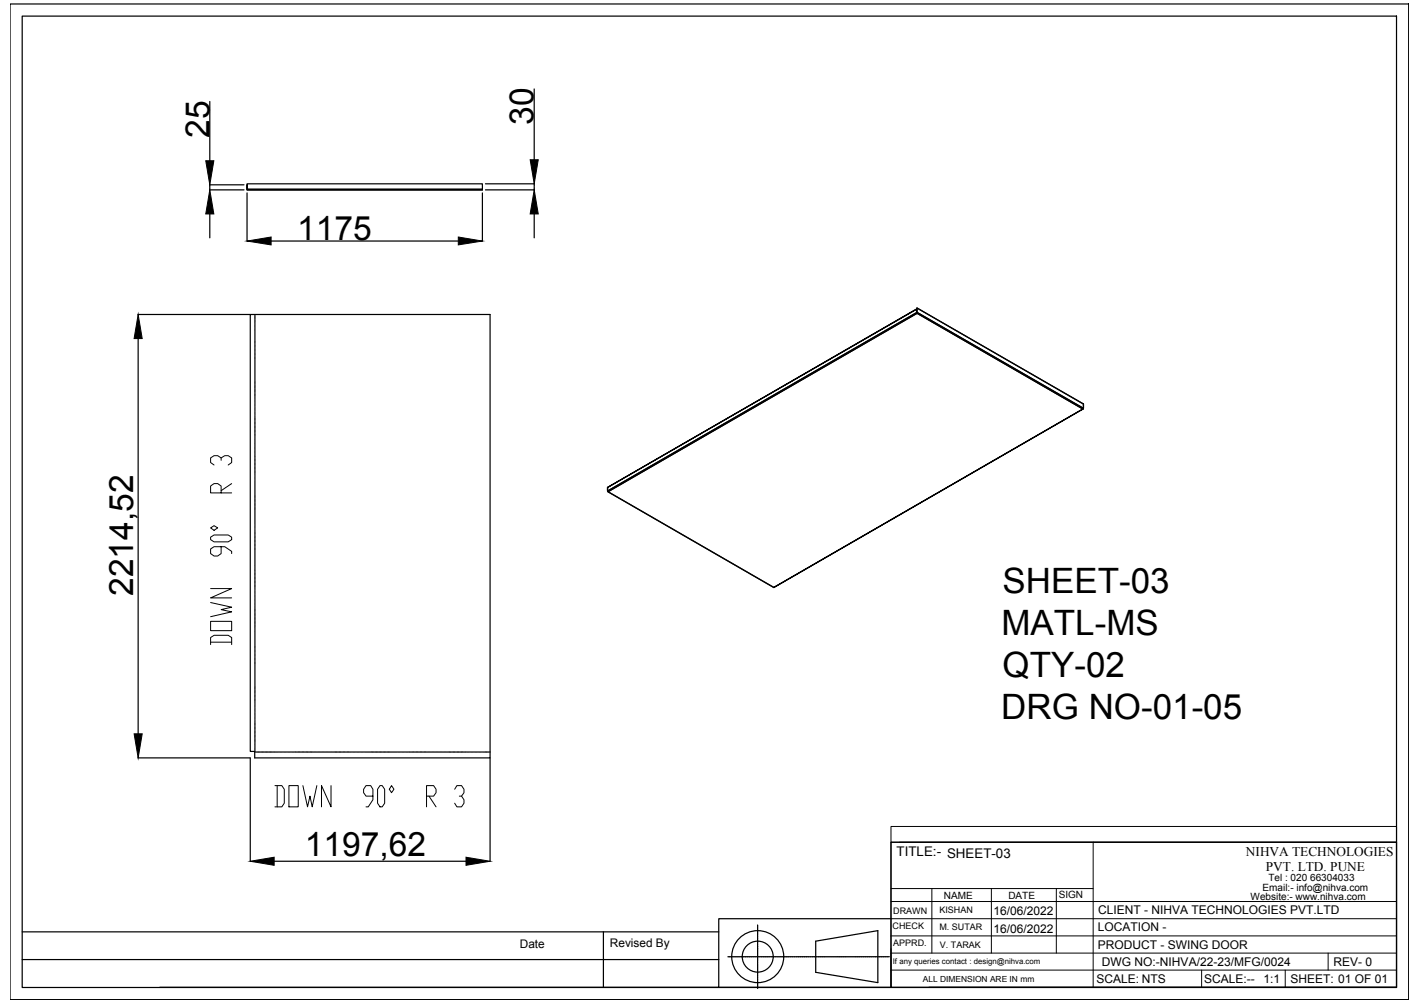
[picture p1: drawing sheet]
<svg xmlns="http://www.w3.org/2000/svg" width="297mm" height="210mm" viewBox="0 0 297 210" stroke-linecap="round" stroke-linejoin="round" font-family="sans-serif">
<!-- layer: 0 -->
<g fill="none" stroke="#000" stroke-width=".25">
<path d="M2.1 .8h292.6v208.4h-292.6zM4.6 3.4h287.5v203.3h-287.5zM111.7 18.6v14.8M43.8 39.7h7.2M43.8 38.7h7.2M43.9 21.2v12.4M43.9 38.7v1M51.7 38.7v.9zM51.7 38.7v-.2h49.2v1.1M51.7 39.6v.1M51.7 39.5l.2 .2M51.7 39.6h49.2v.1"/>
<path d="M51.8 39.5l.1 .2M51.8 39.7h.1M51.8 39.7h49.1zM101.5 39.7h10.3M101.5 38.5h10.3M111.7 38.5v1.2M43.9 44.8v5M51.7 40.4v10.1M56.7 50.4h39.2M100.9 40.4v10.1M111.7 44.8v5M28.9 65.8h23.4"/>
<path d="M28.9 70.9v82.7M52.4 65.8h50.1v92.8h-49.2v-1.3h-.9zM53.3 65.8v.5M53.3 66.4v.1M53.3 66.6v.5M53.3 67.2v.1M53.3 67.5v.5M53.3 68.1v.1M53.3 68.3v.5M53.3 68.9v.1M53.3 69.2v.5M53.3 69.8v.1"/>
<path d="M53.3 70v.5M53.3 70.6v.1M53.3 70.9v.5M53.3 71.5v.1M53.3 71.7v.5M53.3 72.3v.2M53.3 72.5v.6M53.3 73.2v.1M53.3 73.4v.5M53.3 74v.2M53.3 74.2v.6M53.3 74.9v.1"/>
<path d="M53.3 75.1v.5M53.3 75.8h.1M53.3 76v.5M53.3 76.6v.1M53.3 76.8v.5M53.3 77.5h.1M53.3 77.7v.5M53.3 78.3v.1M53.3 78.5v.5M53.3 79.1v.1M53.3 79.4v.5M53.3 80v.1"/>
<path d="M191.8 64.7v.7l-64.7 37.4v-.8M191.8 64.5l34.8 20.1v.9l-34.8-20.2zM191.8 64.5l34.8 20M191.8 65.4l.1 .2M191.8 65.3v.2M53.3 80.2v.6M53.3 80.8v.2M53.3 81.1v.5M53.3 81.7v.1M53.3 81.9v.6M53.3 82.5v.2M53.3 82.7v.6"/>
<path d="M53.3 83.4v.1M53.3 83.6v.5M53.3 84.3v.1M53.3 84.5v.5M53.3 85.1v.1M53.3 85.3v.5M53.3 86h.1M53.3 86.2v.5M53.3 86.8v.1M53.3 87v.6M53.3 87.7v.1M53.3 87.9v.5"/>
<path d="M53.3 88.5v.1M53.3 88.7v.6M53.3 89.4v.1M53.3 89.6v.5M53.3 90.2v.1M53.3 90.4v.6M53.3 91v.2M53.3 91.3v.5M53.3 91.9v.1M53.3 92.1v.6M53.3 92.8v.1M53.3 93v.5"/>
<path d="M53.3 93.6v.1M53.3 93.8v.5M53.3 94.5v.1M53.3 94.7v.5M53.3 95.3v.1M53.3 95.5v.6M53.3 96.2v.1M53.3 96.4v.5M53.3 97v.1M53.3 97.2v.6M53.3 97.9v.1M53.3 98.1v.5"/>
<path d="M53.3 98.7v.1M53.3 98.9v.6M53.3 99.6v.1M53.3 99.8v.5M226.5 85.6l-34.7-20-64.6 37.3 34.7 20-34.7-20M226.6 84.6v1v-.2M53.3 100.4v.1M53.3 100.7v.5M53.3 101.3v.1M53.3 101.5v.5M53.3 102.1v.1M53.3 102.3v.6"/>
<path d="M53.3 103v.1M53.3 103.2v.5M53.3 103.8v.2M53.3 104v.6M53.3 104.7v.1M53.3 104.9v.5M53.3 105.5v.1M53.3 105.7v.6M53.3 106.4v.1M53.3 106.6v.5M53.3 107.3h.1M53.3 107.5v.5"/>
<path d="M53.3 108.1v.1M53.3 108.3v.5M53.3 109h.1M53.3 109.2v.5M53.3 109.8v.1M53.3 110v.5M53.3 110.6v.1M53.3 110.9v.5M53.3 111.5v.1M53.3 111.7v.6M53.3 112.3v.2M53.3 112.6v.5"/>
<path d="M53.3 113.2v.1M53.3 113.4v.5M53.3 114v.2M53.3 114.2v.6M53.3 114.9v.1M53.3 115.1v.5M53.3 115.8v.1M53.3 116v.5M53.3 116.6v.1M53.3 116.8v.5M53.3 117.5h.1M53.3 117.7v.5"/>
<path d="M53.3 118.3v.1M53.3 118.5v.5M53.3 119.2v.1M53.3 119.4v.5M127.1 102l64.7-37.3-64.7 37.3v.8M127.2 102.9l-.1-.2 .1 .2M53.3 120v.1M53.3 120.2v.6M53.3 120.8v.2M53.3 121.1v.5M53.3 121.7v.1M53.3 121.9v.6"/>
<path d="M53.3 122.5v.2M53.3 122.8v.5M53.3 123.4v.1M53.3 123.6v.5M53.3 124.3v.1M53.3 124.5v.5M53.3 125.1v.1M53.3 125.3v.5M53.3 126v.1M53.3 126.2v.5M53.3 126.8v.1M53.3 127v.6"/>
<path d="M53.3 127.7v.1M53.3 127.9v.5M53.3 128.5v.1M53.3 128.7v.6M53.3 129.4v.1M53.3 129.6v.5M53.3 130.2v.1M53.3 130.4v.6M53.3 131v.2M53.3 131.3v.5M53.3 131.9v.1M53.3 132.2v.5"/>
<path d="M53.3 132.8v.1M53.3 133v.5M53.3 133.6v.1M53.3 133.8v.6M53.3 134.5v.1M53.3 134.7v.5M53.3 135.3v.2M53.3 135.5v.6M53.3 136.2v.1M53.3 136.4v.5M53.3 137v.1M53.3 137.2v.6"/>
<path d="M53.3 137.9v.1M53.3 138.1v.5M53.3 138.7v.1M53.3 138.9v.6M53.3 139.6v.1M53.3 139.8v.5M161.9 122.9l64.6-37.3zM28.9 158.6h23.4M52.4 158.6v21.7M53.3 157.4h.6M53.3 140.4v.1M53.3 140.7v.5"/>
<path d="M53.3 141.3v.1M53.3 141.5v.5M53.3 142.1v.1M53.3 142.4v.5M53.3 143v.1M53.3 143.2v.5M53.3 143.8v.2M53.3 144v.6M53.3 144.7v.1M53.3 144.9v.5M53.3 145.5v.2M53.3 145.7v.6"/>
<path d="M53.3 146.4v.1M53.3 146.6v.5M53.3 147.3h.1M53.3 147.5v.5M53.3 148.1v.1M53.3 148.3v.5M53.3 149h.1M53.3 149.2v.5M53.3 149.8v.1M53.3 150v.5M53.3 150.7h.1M53.3 150.9v.5"/>
<path d="M53.3 151.5v.1M53.3 151.7v.6M53.3 152.3v.2M53.3 152.6v.5M53.3 153.2v.1M53.3 153.4v.6M53.3 154v.2M53.3 154.2v.6M53.3 154.9v.1M53.3 155.1v.5M53.3 155.8v.1M53.3 156v.5"/>
<path d="M53.3 156.6v.1M53.3 156.8v.5M54 157.4h.1M54.2 157.4h.6M54.8 157.4h.2M55.1 157.4h.5M55.7 157.4h.1M55.9 157.4h.6M56.5 157.4h.2M56.8 157.4h.5M57.4 157.4h.1M57.6 157.4h.6"/>
<path d="M58.3 157.4h.1M58.5 157.4h.5M59.1 157.4h.1M59.3 157.4h.5M60 157.4h.1M60.2 157.4h.5M60.8 157.4h.1M61 157.4h.5M61.7 157.4h.1M61.9 157.4h.5M62.5 157.4h.1M62.7 157.4h.6"/>
<path d="M63.4 157.4h.1M63.6 157.4h.5M64.2 157.4h.1M64.4 157.4h.6M65.1 157.4h.1M65.3 157.4h.5M65.9 157.4h.1M66.2 157.4h.5M66.8 157.4h.1M67 157.4h.5M67.6 157.4h.1M67.8 157.4h.6"/>
<path d="M68.5 157.4h.1M68.7 157.4h.5M69.3 157.4h.1M69.5 157.4h.6M70.2 157.4h.1M70.4 157.4h.5M71 157.4h.1M71.2 157.4h.6M71.9 157.4h.1M72.1 157.4h.5M72.7 157.4h.1M72.9 157.4h.6"/>
<path d="M73.6 157.4h.1M73.8 157.4h.5M74.5 157.4h.1M74.7 157.4h.5M75.3 157.4h.1M75.5 157.4h.5M76.1 157.4h.1M76.4 157.4h.5M77 157.4h.1M77.2 157.4h.6M77.8 157.4h.2M78 157.4h.6"/>
<path d="M78.7 157.4h.1M78.9 157.4h.5M79.5 157.4h.2M79.7 157.4h.6M80.4 157.4h.1M80.6 157.4h.5M81.2 157.4h.2M81.4 157.4h.6M82.1 157.4h.1M82.3 157.4h.5M83 157.4h.1M83.2 157.4h.5"/>
<path d="M83.8 157.4h.1M84 157.4h.5M84.7 157.4h.1M84.9 157.4h.5M85.5 157.4h.1M85.7 157.4h.6M86.3 157.4h.2M86.6 157.4h.5M87.2 157.4h.1M87.4 157.4h.6M88 157.4h.2M88.3 157.4h.5"/>
<path d="M88.9 157.4h.1M89.1 157.4h.5M89.8 157.4h.1M90 157.4h.5M90.6 157.4h.1M90.8 157.4h.5M91.5 157.4h.1M91.7 157.4h.5M92.3 157.4h.1M92.5 157.4h.5M93.2 157.4h.1M93.4 157.4h.5"/>
<path d="M94 157.4h.1M94.2 157.4h.6M94.9 157.4h.1M95.1 157.4h.5M95.7 157.4h.1M95.9 157.4h.6M96.5 157.4h.2M96.8 157.4h.5M97.4 157.4h.1M97.6 157.4h.6M98.3 157.4h.1M98.5 157.4h.5"/>
<path d="M99.1 157.4h.1M99.3 157.4h.6M100 157.4h.1M100.2 157.4h.5M100.8 157.4h.1M101 157.4h.6M101.7 157.4h.1M101.9 157.4h.6M102.5 158.6v21.7M186.4 176.3h105.7v30.3h-105.7zM4.6 195h145.8M57.3 180.2h40.2"/>
<path d="M126.2 195v11.7M158.5 199.9v.3h.3M158.5 193.6v2.3M158.5 195.9v.4M158.5 196.4v.3M158.5 196.8v.3M158.5 197.2v.4M158.5 197.6v2.2M170.6 197l13-2.2v10.8l-13-2.1zM186.4 192.3h-36v14.3h-117M4.6 200.8h145.8M150.4 206.6h36"/>
<path d="M152.3 200.2h.7M153.1 200.2h.3M153.5 200.2h.3M153.9 200.2h.3M154.3 200.2h.4M154.8 200.2h2.3M157.2 200.2h.4M157.6 200.2h.4M158.1 200.2h.3M158.5 200.3v.3M158.5 200.7v.4M158.5 201.2v.3"/>
<path d="M158.5 201.6v2.3M158.5 204v.4M158.5 204.5v.3M158.5 204.9v.3M158.5 205.3v1.6M158.9 200.2h2.2M161.1 200.2h.4M161.6 200.2h.3M162 200.2h.3M162.4 200.2h.4M162.8 200.2h2.4M165.3 200.2h.3"/>
<path d="M165.7 200.2h.4M166.1 200.2h.4M166.6 200.2h2.5M169.2 200.2h.4M169.7 200.2h.3M170.1 200.2h.3M170.5 200.2h.3M170.9 200.2h2M173 200.2h.3M173.4 200.2h.3M173.8 200.2h.3M174.2 200.2h.4"/>
<path d="M174.7 200.2h2.5M177.3 200.2h.4M177.7 200.2h.4M178.2 200.2h.3M178.6 200.2h2.4M181 200.2h.4M181.5 200.2h.3M181.9 200.2h.3M182.3 200.2h.4M182.7 200.2h2.2M185 200.2h.3M185.4 200.2h.3"/>
<path d="M185.8 200.2h.2M194.3 206.6h97.8"/>
<circle cx="158.5" cy="200.2" r="5.4"/>
<circle cx="158.5" cy="200.2" r="3.2"/>
</g>
<g fill="none" stroke="#000" stroke-width=".21">
<path d="M51.8 39.7h.1M191.7 65.5l.1 .1M191.7 64.7l.1 .7M191.7 65.5l.1 .1-.1-.2-64.6 37.3M191.8 65.5h-.1M191.8 65.3l-.1 .3M191.8 65.6l-64.6 37.3M191.8 65.3l34.8 20.1M191.8 65.6l34.7 20M191.8 64.5v.8M186.4 173h105.7v3.3h-105.7zM186.4 176.3v30.3"/>
<path d="M188.2 176.3h103.9M228.7 176.3v30.3M186.4 199.5h105.7M186.4 195.9h105.7M186.4 192.3h105.7M186.4 188.7h105.7M186.4 186h42.3M194.9 186v13.5M207.4 186v13.5M221 186v13.5M277.8 199.5v3.5M186.4 203h105.7"/>
<path d="M251.4 203v3.6M268.8 203v3.6"/>
</g>
<path d="M43 33.6h1.7l-.8 5.1zM110.9 33.4h1.7l-.9 5.1zM43.9 39.7l.8 5.1h-1.7zM51.7 50.4l5-.8v1.7zM95.9 49.6l5 .8-5 .9zM111.7 39.7l.9 5.1h-1.7zM28.9 65.8l.8 5.1h-1.6zM28.1 153.6h1.6l-.8 5zM52.4 180.2l4.9-.8v1.7zM97.5 179.4l5 .8-5 .9z" fill="#000" stroke="#000" stroke-width=".21"/>
<text font-size="8.4" x="49.4" y="136.2" transform="rotate(-90 49.4 136.2)">DOWN 90° R 3</text>
<text font-size="7.9" x="56.4" y="170">DOWN 90° R 3</text>
<g font-size="7.3">
<text x="209.7" y="124">SHEET-03</text>
<text x="209.5" y="132.8">MATL-MS</text>
<text x="209.7" y="141.7">QTY-02</text>
<text x="209.5" y="150.5">DRG NO-01-05</text>
</g>
<g font-size="7">
<text x="43.8" y="28.8" transform="rotate(-90 43.8 28.8)">25</text>
<text x="111.6" y="26.1" transform="rotate(-90 111.6 26.1)">30</text>
<text x="62.1" y="50.3">1175</text>
<text x="27.9" y="124.7" transform="rotate(-90 27.9 124.7)">2214,52</text>
<text x="63.8" y="179.2">1197,62</text>
</g>
<g font-size="2.8">
<text x="187.6" y="179.2">TITLE:- SHEET-03</text>
<text x="260.6" y="179.1">NIHVA TECHNOLOGIES</text>
<text x="264.8" y="182.3">PVT. LTD. PUNE</text>
</g>
<g font-size="2.5">
<text x="207.8" y="191.6">16/06/2022</text>
<text x="229.7" y="191.3">CLIENT - NIHVA TECHNOLOGIES PVT.LTD</text>
<text x="207.8" y="195.2">16/06/2022</text>
<text x="229.6" y="194.9">LOCATION -</text>
<text x="108.7" y="198.5">Date</text>
<text x="127.6" y="198.2">Revised By</text>
<text x="229.6" y="198.5">PRODUCT - SWING DOOR</text>
<text x="230.5" y="202.1">DWG NO:-NIHVA/22-23/MFG/0024</text>
<text x="279" y="202.1">REV- 0</text>
<text x="229.3" y="205.7">SCALE: NTS</text>
<text x="251.9" y="205.7">SCALE:--</text>
<text x="264.3" y="205.7">1:1</text>
<text x="269.9" y="205.7">SHEET: 01 OF 01</text>
</g>
<g font-size="2.1">
<text x="265.3" y="184.4">Tel : 020 66304033</text>
<text x="197.4" y="188.1">NAME</text>
<text x="210.9" y="188.2">DATE</text>
<text x="221.5" y="188">SIGN</text>
<text x="261.6" y="188.4">Website:- www.nihva.com</text>
<text x="264.1" y="186.5">Email:- info@nihva.com</text>
</g>
<g font-size="1.9">
<text x="186.8" y="191.2">DRAWN</text>
<text x="196.5" y="191.1">KISHAN</text>
<text x="186.7" y="194.4">CHECK</text>
<text x="186.8" y="198">APPRD.</text>
<text x="196.5" y="194.7">M. SUTAR</text>
<text x="196.6" y="198.3">V. TARAK</text>
</g>
<text font-size="1.8" x="193" y="205.4">ALL DIMENSION ARE IN mm</text>
<text font-size="1.6" x="186.8" y="201.7">If any queries contact : design@nihva.com</text>
</svg>
